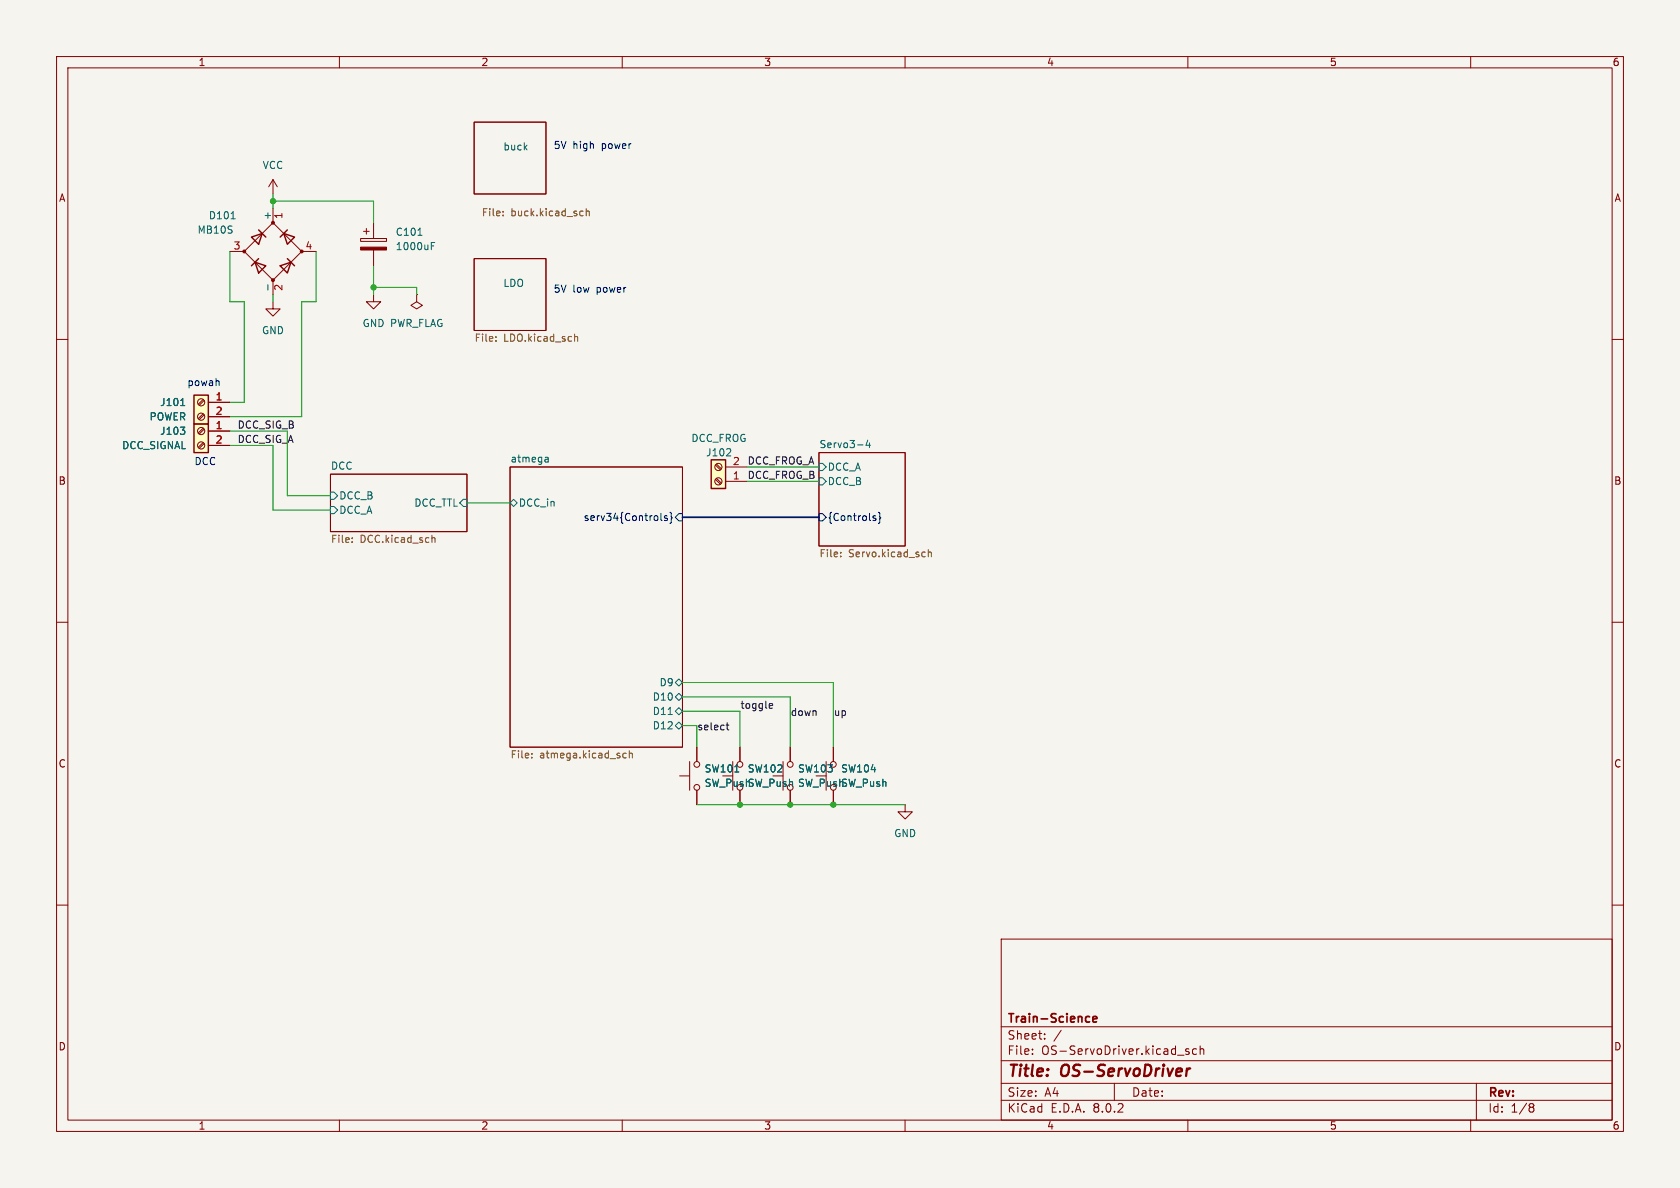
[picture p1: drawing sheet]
<svg xmlns="http://www.w3.org/2000/svg" width="297mm" height="210mm" viewBox="0 0 297 210" stroke-linecap="round" stroke-linejoin="round" font-family="sans-serif">
<path d="M0 0h297v210h-297z" fill="#f5f4ef" stroke="#f5f4ef" stroke-width=".18"/>
<g fill="none" stroke="#840000" stroke-width=".18">
<path d="M10 10h277v190h-277zM12 12h273v186h-273zM60 10v2M110 10v2M160 10v2M210 10v2M260 10v2M66 39.4v2.8M83.8 21.6h12.7v12.7h-12.7zM10 60h2M63.8 42.2h4.5v.5h-4.5zM64.3 40.9h1"/>
<path d="M64.8 40.4v1M66 52.1v1.2h1.3l-1.3 1.3-1.2-1.3h1.2M66 44.2v2.8M73.7 52.1v1.2l1 .7-1 .6-1.1-.6 1.1-.7M73.7 52.1h.1M83.8 45.7h12.7v12.7h-12.7zM285 60h2M58.4 83.8h24.1v10.2h-24.1zM90.2 82.6h30.4v49.5h-30.4zM144.8 80h15.2v16.5h-15.2zM10 110h2M285 110h2"/>
<path d="M10 160h2M285 160h2M177 166h108v32h-108zM60 198v2M110 198v2M160 198v2M177 194.5h108M177 191.5h108M177 187.5h108M177 181.5h108M182.5 186.3v.1M182.5 185.5v.1"/>
<path d="M184.7 183.6v.1M184.7 182.8v.1M187.6 182.1l-1.3 2M197 191.5v3M208.2 186.5h1.1M210 198v2M210.2 185.5l-.4-.1-.2 .2 .1 .2 .5 .2v.3h-.6M211.5 185.5l-.4-.1-.3 .3v.4l.2 .2h.5M212.2 185.5l.2-.1 .3 .1 .1 .9M212.2 184.9v1.5M260 198v2M261 191.5v6.5"/>
<path d="M270.6 195.1h.3l.3 .3-.3 .3M270.6 195.7h.3M270.9 195.7l.2 .2 .1 .4-.3 .3h-.3"/>
</g>
<path d="M209.8 188.9l-.1 1.3M210.4 188.9l-.4 .1-.2 .3" fill="none" stroke="#840000" stroke-width=".4"/>
<path d="M192.2 179.7l.4 .1M192.6 180.6l-.4 .1M193.2 180.2l.7-.2-.1-.2-.4-.1-.2 .2 .1 .7h.5" fill="none" stroke="#840000" stroke-width=".3"/>
<g fill="none" stroke="#006464" stroke-width=".18">
<path d="M73.9 41.6h.7M76.3 43.5h.4M76.3 42.9h.6M151.6 78.7h1M153.4 77.8l-.3 .9h.8M153.7 78.3v.8M58.4 87h.7l.6 .6-.6 .7h-.7zM58.4 89.5h.7l.6 .7-.6 .6h-.7zM81.9 88.3h.6v1.2h-.6l-.6-.6zM90.2 88.9l.6-.6 .6 .6-.6 .6zM96.5 80.8l.4 .1v.8M96.9 81.6l-.4 .1"/>
<path d="M96.9 81.1l-.4 .1M144.8 81.9h.6l.6 .7-.6 .6h-.6zM144.8 84.5h.6l.6 .6-.6 .6h-.6zM118.1 126.3h.7M119.4 120.7l.6-.7 .6 .7-.6 .6zM119.4 125.7l.6-.6 .6 .6-.6 .7zM119.4 123.2l.6-.6 .6 .6-.6 .6zM119.4 128.3l.6-.7 .6 .7-.6 .6z"/>
</g>
<g fill="none" stroke="#725600" stroke-width=".18">
<path d="M88.9 38v.2M88.9 37.4v.1M102.7 37.3l.4 .1M103.1 38.1l-.4 .1M103.6 37.4l.2-.1 .3 .1 .1 .8M103.6 36.9v1.3M87.7 59.5v.2M101.6 59.1v1.2M101.6 59.6l.2-.1h.3v.8M87.7 60.2v.1M62.3 95.8v.1M62.3 95.1v.1"/>
<path d="M76.4 94.6v1.3M76.4 95.2l.1-.2 .3 .1 .1 .8M148.6 97.6v.2M148.6 98.3v.1M163.4 97.6h.2M163.6 98.4h-.2M164.1 97.2v1.2M164.1 97.7l.2-.1h.3l.1 .8M94 133.9v.1M94 133.2v.1M110.1 133.7l.2 .3 .4-.1M110.7 133.2l-.4-.1-.2 .3"/>
<path d="M111.3 133.3l.1-.2 .3 .1 .1 .8M111.3 132.7v1.3"/>
</g>
<path d="M116.9 90.7v1.1l.1 .2M117.9 91.2h-.3l-.1 .2v.1l.4 .2v.3h-.4M118.4 90.6l.3 .1v.7l.1 .1-.1 .2v.6l-.3 .2M120 90.8h.6v1.3h-.6l-.6-.7zM144.8 90.8h.6l.6 .6-.6 .7h-.6zM154.5 91.6l.3 .1 .1 .1-.2 .2h-.3M154.5 91.2h.3M155.3 90.6l.2 .1v.7l.2 .1-.2 .2v.6l-.2 .2" fill="none" stroke="#000084" stroke-width=".18"/>
<path d="M63.8 43.7h4.5v.5h-4.5z" fill="#840000" stroke="#840000" stroke-width=".18"/>
<path d="M34.3 74.9h2.5v5.1h-2.5z" fill="#ffffc2"/>
<path d="M44.4 41.9l2-.6-.7 1.9zM45.1 46.4l1.9 .6-1.3 1.3zM45.7 45.7l-1.3 1.3M45.7 40.6l1.3 1.3M49.5 47l1.9-.6-.6 1.9zM50.2 41.3l1.9 .6-1.3 1.3zM50.8 40.6l-1.3 1.3M50.8 45.7l1.3 1.3M34.3 74.9h2.5v5.1h-2.5z" fill="none" stroke="#840000" stroke-width=".25"/>
<g fill="none" stroke="#840000" stroke-width=".18">
<path d="M48.3 31.8l-.8 1.2M48.3 31.8v2.5M48.3 36.8v2.6M48.3 31.8l.7 1.2M40.6 44.5h2.6M43.2 44.5l5.1-5.1 5 5.1-5 5zM48.3 49.5v2.6M53.3 44.5h2.6M35.9 78.2l-.8 .9M35.9 75.7l-.8 .8M36.1 78.4l-.9 .8M36.1 75.9l-.9 .8"/>
<path d="M36.8 76.2h3.8M36.8 78.7h3.8"/>
<circle cx="35.6" cy="76.2" r=".63"/>
<circle cx="35.6" cy="78.7" r=".63"/>
</g>
<path d="M40.9 38.7h.7M47.4 50.3v1M31.9 75.5h.8l-.5 .5M32.5 76.1l.2 .1-.2 .5" fill="none" stroke="#006464" stroke-width=".18"/>
<g fill="#840000" stroke="#840000" stroke-width=".18">
<circle cx="48.3" cy="49.5" r=".25"/>
<circle cx="53.3" cy="44.4" r=".25"/>
<circle cx="43.2" cy="44.4" r=".25"/>
<circle cx="48.3" cy="39.4" r=".25"/>
</g>
<path d="M34.3 69.9h2.5v5h-2.5z" fill="#ffffc2"/>
<path d="M34.3 69.9h2.5v5h-2.5z" fill="none" stroke="#840000" stroke-width=".25"/>
<g fill="none" stroke="#840000" stroke-width=".18">
<path d="M35.9 73.2l-.8 .8M35.9 70.6l-.8 .9M36.1 73.3l-.9 .9M36.1 70.8l-.9 .8M36.8 71.1h3.8M36.8 73.7h3.8"/>
<circle cx="35.6" cy="73.7" r=".63"/>
<circle cx="35.6" cy="71.1" r=".63"/>
</g>
<path d="M31.9 71.7h.8" fill="none" stroke="#006464" stroke-width=".18"/>
<path d="M125.7 81.3h2.6v5.1h-2.6z" fill="#ffffc2"/>
<path d="M125.7 81.3h2.6v5.1h-2.6z" fill="none" stroke="#840000" stroke-width=".25"/>
<g fill="none" stroke="#840000" stroke-width=".18">
<path d="M48.3 53.3v1.3h1.2l-1.2 1.3-1.3-1.3h1.3M36.8 76.2h3.8M36.8 78.7h3.8M36.8 71.1h3.8M36.8 73.7h3.8M126.5 82.2l.9 .9M126.5 84.8l.9 .8M126.7 82l.8 .9M126.7 84.6l.8 .8M128.3 85.1h3.8M128.3 82.6h3.8M120.1 137.2h1.8"/>
<path d="M121.9 134.6v5.1M123.2 132.1v2.5M123.2 139.7v2.5M129.5 134.6v5.1M130.8 132.1v2.5M130.8 139.7v2.5M136.7 137.2h1.7M138.4 134.6v5.1M139.7 132.1v2.5M139.7 139.7v2.5M146 134.6v5.1M147.3 132.1v2.5"/>
<path d="M147.3 139.7v2.5M160 142.2v1.3h1.3l-1.3 1.3-1.3-1.3h1.3"/>
<circle cx="127" cy="85.1" r=".63"/>
<circle cx="127" cy="82.5" r=".63"/>
<circle cx="123.2" cy="135.1" r=".51"/>
<circle cx="123.2" cy="139.2" r=".51"/>
<circle cx="130.8" cy="135.1" r=".51"/>
<circle cx="139.7" cy="135.1" r=".51"/>
<circle cx="147.3" cy="135.1" r=".51"/>
</g>
<path d="M31.9 75.5h.8l-.5 .5M31.9 71.7h.8M32.5 76.1l.2 .1-.2 .5M129.1 79.4l.1 .2-.1 .3-.7 .7h.8M129.9 136.5h.7" fill="none" stroke="#006464" stroke-width=".18"/>
<path d="M128.4 128.2h.5M128.6 127.8v1l.3 .2M136.2 124.4h.3l.1 .3-.6 .1M136.5 125.2h-.3" fill="none" stroke="#0f0f0f" stroke-width=".18"/>
<path d="M38.7 67.4v.8" fill="none" stroke="#0000c2" stroke-width=".18"/>
<path d="M120.6 91.4h24.2" fill="none" stroke="#000084" stroke-width=".3"/>
<g fill="none" stroke="#009600" stroke-width=".18">
<path d="M48.3 34.3v2.5M48.3 35.6h17.7v3.8M40.6 44.5v8.8h2.6v17.8h-2.6M48.3 52.1v1.2M55.9 44.5v8.8h-2.6v20.4h-12.7M66 50.8h7.7v1.3M66 47v5.1M40.6 78.7h7.7v11.5h10.1M40.6 76.2h10.2v11.4h7.6M82.5 88.9h7.7M132.1 85.1h12.7M132.1 82.6h12.7"/>
<path d="M120.6 128.3h2.6v3.8M120.6 123.2h19.1v8.9M120.6 120.7h26.7v11.4M120.6 125.7h10.2v6.4M123.2 142.2h36.8"/>
</g>
<g fill="#009600" stroke="#009600" stroke-width=".18">
<circle cx="66" cy="50.8" r=".46"/>
<circle cx="48.3" cy="35.6" r=".46"/>
<circle cx="130.8" cy="142.2" r=".46"/>
<circle cx="139.7" cy="142.2" r=".46"/>
<circle cx="147.3" cy="142.2" r=".46"/>
</g>
<g font-size="2.8" fill="#840000">
<text x="178" y="190.9">Title:</text>
<text x="187.7" y="190.9">OS-ServoDriver</text>
</g>
<g font-size="2.1" fill="#840000">
<text x="178" y="184">Sheet:</text>
<text x="178" y="181.2">Train-Science</text>
<text x="178" y="186.7">File:</text>
<text x="184.1" y="186.7">OS-ServoDriver.kicad_sch</text>
<text x="178" y="196.9">KiCad</text>
<text x="178" y="194.1">Size:</text>
<text x="184.7" y="194.1">A4</text>
<text x="185.7" y="196.9">E.D.A.</text>
<text x="193.3" y="196.9">8.0.2</text>
<text x="200" y="194.1">Date:</text>
<text x="263" y="194.3">Rev:</text>
<text x="263" y="196.9">Id:</text>
<text x="267.1" y="196.9">1/8</text>
</g>
<g font-size="1.8" fill="#840000">
<text x="35" y="11.9">1</text>
<text x="85" y="11.9">2</text>
<text x="135" y="11.9">3</text>
<text x="185" y="11.9">4</text>
<text x="235" y="11.9">5</text>
<text x="285" y="11.9">6</text>
<text x="10.3" y="35.9">A</text>
<text x="285.3" y="35.9">A</text>
<text x="10.3" y="85.9">B</text>
<text x="285.3" y="85.9">B</text>
<text x="10.3" y="135.9">C</text>
<text x="285.3" y="135.9">C</text>
<text x="10.3" y="185.9">D</text>
<text x="285.3" y="185.9">D</text>
<text x="35" y="199.9">1</text>
<text x="85" y="199.9">2</text>
<text x="135" y="199.9">3</text>
<text x="185" y="199.9">4</text>
<text x="235" y="199.9">5</text>
<text x="285" y="199.9">6</text>
</g>
<g font-size="1.8" fill="#006464">
<text x="88.9" y="26.7">buck</text>
<text x="46.3" y="30.1">VCC</text>
<text x="34.8" y="41.5">MB10S</text>
<text x="36.8" y="39">D101</text>
<text x="48" y="39" transform="rotate(-90 48 39)">+</text>
<text x="69.9" y="41.9">C101</text>
<text x="69.9" y="44.4">1000uF</text>
<text x="88.9" y="50.8">LDO</text>
<text x="46.2" y="59.3">GND</text>
<text x="64" y="58">GND PWR_FLAG</text>
<text x="28.2" y="72">J101</text>
<text x="26.3" y="74.5">POWER</text>
<text x="28.2" y="77.1">J103</text>
<text x="21.5" y="79.6">DCC_SIGNAL</text>
<text x="58.4" y="83.1">DCC</text>
<text x="90.2" y="81.8">atmega</text>
<text x="122.1" y="78.3">DCC_FROG</text>
<text x="124.7" y="80.9">J102</text>
<text x="144.8" y="79.3">Servo3-4</text>
<text x="146.2" y="83.4">DCC_A</text>
<text x="59.9" y="88.5">DCC_B</text>
<text x="73.1" y="89.8">DCC_TTL</text>
<text x="91.6" y="89.8">DCC_in</text>
<text x="146.2" y="86">DCC_B</text>
<text x="59.9" y="91">DCC_A</text>
<text x="115.3" y="124.1">D10</text>
<text x="116.5" y="121.5">D9</text>
<text x="115.3" y="126.6">D11</text>
<text x="115.3" y="129.1">D12</text>
<text x="124.5" y="136.8">SW101</text>
<text x="132.1" y="136.8">SW102</text>
<text x="141" y="136.8">SW103</text>
<text x="148.6" y="136.8">SW104</text>
<text x="124.5" y="139.3">SW_PushSW_Push SW_PushSW_Push</text>
<text x="158" y="148.2">GND</text>
</g>
<g font-size="1.8" fill="#0000c2">
<text x="97.8" y="26.4">5V</text>
<text x="101.3" y="26.4">high</text>
<text x="106.5" y="26.4">power</text>
<text x="97.8" y="51.8">5V</text>
<text x="101.3" y="51.8">low</text>
<text x="105.6" y="51.8">power</text>
<text x="33" y="68.3">powah</text>
<text x="34.3" y="82.3">DCC</text>
</g>
<g font-size="1.8" fill="#a90000">
<text x="50.2" y="38.8" transform="rotate(-90 50.2 38.8)">1</text>
<text x="41.2" y="44.2">3</text>
<text x="53.9" y="44.2">4</text>
<text x="50.2" y="51.5" transform="rotate(-90 50.2 51.5)">2</text>
<text x="38" y="70.9">1</text>
<text x="38" y="75.9">1</text>
<text x="38" y="73.4">2</text>
<text x="38" y="78.5">2</text>
<text x="129.5" y="82.3">2</text>
<text x="129.5" y="84.8">1</text>
</g>
<g font-size="1.8" fill="#725600">
<text x="85.1" y="38.6">File:</text>
<text x="90.3" y="38.6">buck.kicad_sch</text>
<text x="83.8" y="60.7">File:</text>
<text x="89" y="60.7">LDO.kicad_sch</text>
<text x="58.4" y="96.3">File:</text>
<text x="63.6" y="96.3">DCC.kicad_sch</text>
<text x="144.8" y="98.8">File:</text>
<text x="150" y="98.8">Servo.kicad_sch</text>
<text x="90.2" y="134.4">File:</text>
<text x="95.4" y="134.4">atmega.kicad_sch</text>
</g>
<g font-size="1.8" fill="#0f0f0f">
<text x="41.9" y="75.9">DCC_SIG_B</text>
<text x="41.9" y="78.4">DCC_SIG_A</text>
<text x="132.1" y="82.2">DCC_FROG_A</text>
<text x="132.1" y="84.7">DCC_FROG_B</text>
<text x="130.8" y="125.4">toggle</text>
<text x="123.2" y="129.2">select</text>
<text x="139.7" y="126.7">down</text>
<text x="147.3" y="126.7">up</text>
</g>
<g font-size="1.8" fill="#000084">
<text x="103.1" y="92.3">serv34{Controls}</text>
<text x="146.2" y="92.3">{Controls}</text>
</g>
</svg>
